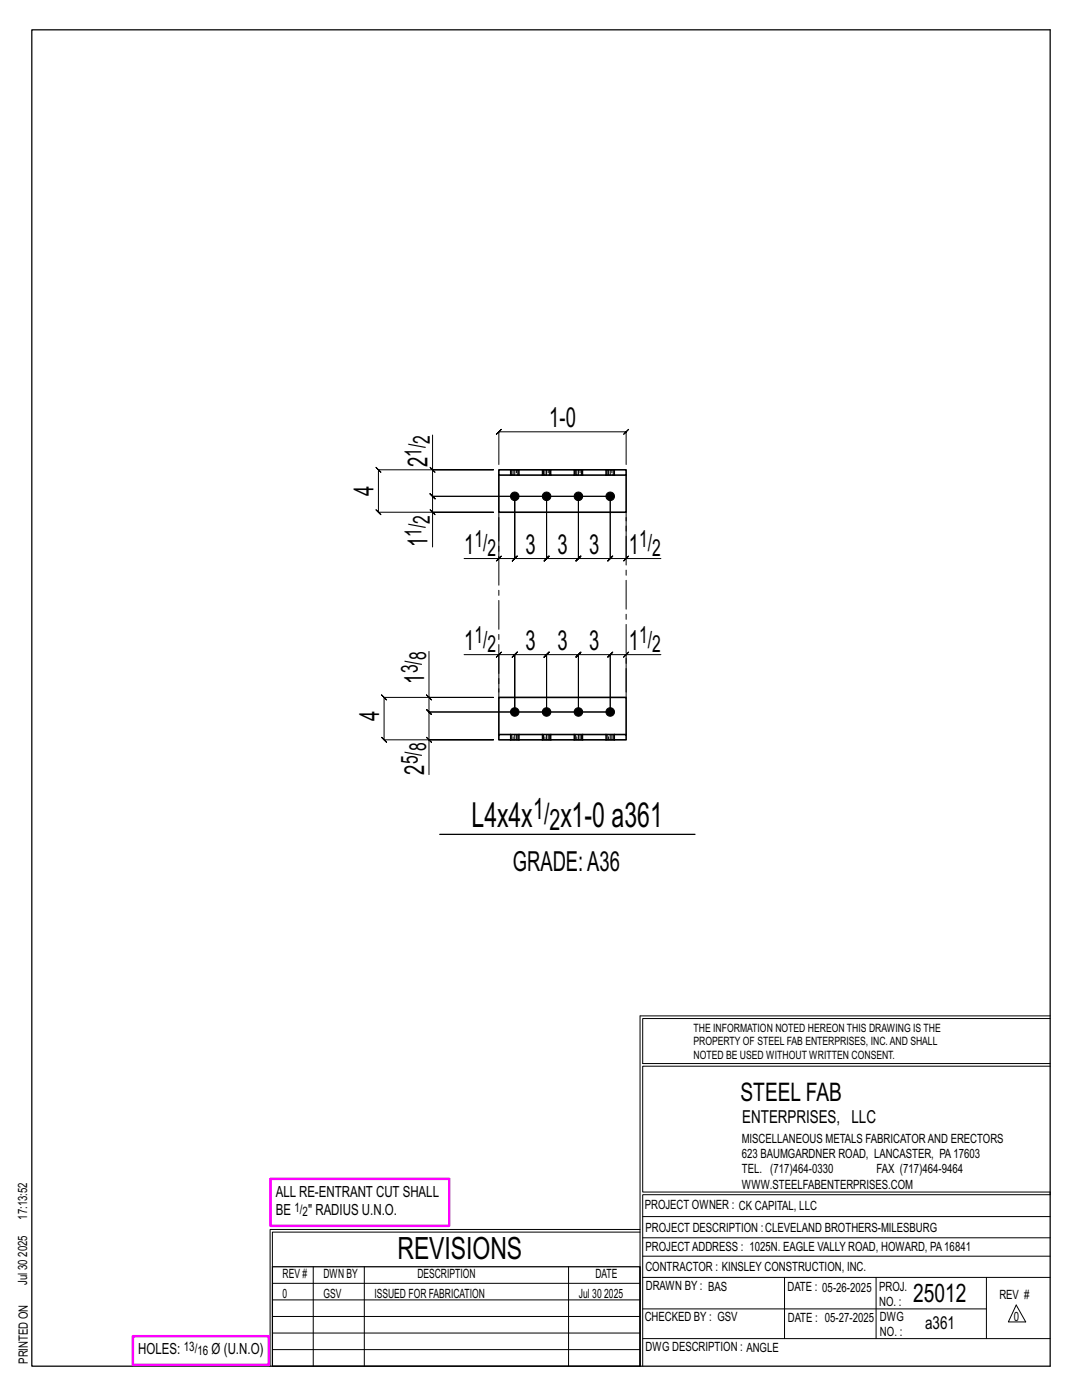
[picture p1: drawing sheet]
<svg xmlns="http://www.w3.org/2000/svg" width="216mm" height="279mm" viewBox="0 0 216 279" stroke-linecap="round" stroke-linejoin="round" font-family="sans-serif">
<g fill="none" stroke="#000" stroke-width=".2">
<path d="M85.8 93.3l1 1zM86.3 86.8v7h12.2h-23l-.5-.5 1 1-.5-.5v8.4l-.5-.5 1 1-.5-.5h23h-12.2v7M86.3 93.8v5.3l-.5-.5 1 1-.5-.5h35.5M99.5 92.7v-6.5l-.5 .5 1-1-.5 .5h25.4l-.5 .5 1-1-.5 .5v6.5M121.8 99.1v12.4l.5-.5-1 1 .5-.5h-6.4l.5-.5-1 1 .5-.5v-12.4v12.4l.5-.5-1 1 .5-.5h-6.3l.5-.5-1 1 .5-.5v-12.4v12.4l.5-.5-1 1 .5-.5h-6.4l.5-.5-1 1 .5-.5v-12.4v12.4l.5-.5-1 1 .5-.5h-3.2M121.8 99.1v12.4l-.5 .5 1-1-.5 .5h3.1M121.8 99.1h-35.5l-.5-.5 1 1-.5-.5v3.1M85.8 101.7l1 1zM99.5 103.3v8.2h-6.9M100 111l-1 1zM124.9 103.3v8.2h7M125.4 111l-1 1z"/>
<path d="M85.1 138.7l1 1zM85.6 130v9.2h12.9h-21.9l-.5-.5 1 1-.5-.5v8.4l-.5-.5 1 1-.5-.5h21.9h-12.9v7M85.6 139.2v2.9l-.5-.5 1 1-.5-.5h36.2M92.6 130.6h6.9v7.5M99 131.1l1-1zM99.5 130.6h3.2l-.5 .5 1-1-.5 .5v11.5v-11.5l-.5 .5 1-1-.5 .5h6.4l-.5 .5 1-1-.5 .5v11.5v-11.5l-.5 .5 1-1-.5 .5h6.3l-.5 .5 1-1-.5 .5v11.5v-11.5l-.5 .5 1-1-.5 .5h6.4l-.5 .5 1-1-.5 .5v11.5M124.4 131.1l1-1zM124.9 130.6h-3.1l.5-.5-1 1 .5-.5v11.5M131.9 130.6h-7v7.5M85.1 147.1l1 1zM121.8 142.1h-36.2l-.5-.5 1 1-.5-.5v5.5M127.7 202.7v70"/>
<path d="M127.7 202.7h81.8M209.5 203.3h-81.3v9h81.3M209.5 212.8h-81.3v25.1h81.3v.5h-81.3v34.3M54.4 259.4h73.3M54.4 256.1h73.3M62.5 252.8v19.9M72.7 252.8v19.9M113.4 252.8v19.9M127.7 245.4h-73.8v27.3M127.7 245.9h-73.3v6.9M128.2 242.8h81.3M128.2 254.9h81.3"/>
<path d="M128.2 250.7h81.3M128.2 247h81.3M156.5 254.9v12.2M174.8 254.9v12.2M196.8 254.9v12.2M54.4 269.3h73.3M54.4 266h73.3M54.4 262.7h73.3M128.2 261.2h68.6M128.2 267.1h81.3M202.8 260.4l1.9 3.4h-3.5z"/>
</g>
<path d="M6.3 6h203.2v266.7h-203.2zM87.7 166.5h51M54.4 252.8h73.3v19.9h-73.3z" fill="none" stroke="#000" stroke-width=".25"/>
<path d="M54 235.3h35.6v9.3h-35.6zM26.5 266.7h27.1v5.7h-27.1z" fill="none" stroke="#f0f" stroke-width=".5"/>
<g fill="#000" stroke="#000" stroke-width=".2">
<circle cx="102.7" cy="99.1" r=".86"/>
<circle cx="109.1" cy="99.1" r=".86"/>
<circle cx="115.4" cy="99.1" r=".86"/>
<circle cx="121.8" cy="99.1" r=".86"/>
<circle cx="102.7" cy="142.1" r=".86"/>
<circle cx="109.1" cy="142.1" r=".86"/>
<circle cx="115.4" cy="142.1" r=".86"/>
<circle cx="121.8" cy="142.1" r=".86"/>
</g>
<g fill="none" stroke="#000" stroke-width=".32">
<path d="M99.5 93.8h25.4v1h-25.4zM99.5 94.8v7.4h25.4v-7.4M101.9 93.7v.1M101.9 94.8h.1M103.6 93.7v.1M103.6 94.8h.1M108.2 93.7v.1M108.2 94.8h.1M109.9 93.7v.1M109.9 94.8h.1M114.6 93.7v.1M114.6 94.8h.1"/>
<path d="M116.3 93.7v.1M116.3 94.8h.1M120.9 93.7v.1M120.9 94.8h.1M122.6 93.7v.1M122.6 94.8h.1M99.5 146.6h25.4v1h-25.4zM99.5 146.6v-7.4h25.4v7.4M101.9 146.6h.1M101.9 147.6v.1M103.6 146.6h.1M103.6 147.6v.1"/>
<path d="M108.2 146.6h.1M108.2 147.6v.1M109.9 146.6h.1M109.9 147.6v.1M114.6 146.6h.1M114.6 147.6v.1M116.3 146.6h.1M116.3 147.6v.1M120.9 146.6h.1M120.9 147.6v.1M122.6 146.6h.1M122.6 147.6v.1"/>
</g>
<g fill="none" stroke="#000" stroke-width=".2" stroke-dasharray="2 1.4">
<path d="M101.9 93.8v1M101.9 93.7h.1M102.1 93.7h-.2v1.1M102.4 93.7h-.3v1.1h-.2M102.7 93.7h.3v1.1h-.3zM102.7 93.7h-.3v1.1h-.3M102.7 94.8h-.3M103 93.7h.3v1.1h-.3M103.3 93.7h.2v1.1h-.2M103.5 93.7h.1M103.6 94.8h-.1M103.6 94.8v-1"/>
<path d="M108.2 93.8v1M108.2 93.7h.1M108.5 93.7h-.2l-.1 1.1M108.7 93.7h-.2v1.1h-.2M109.1 93.7h.3v1.1h-.3zM109.1 93.7h-.4v1.1h-.2M109.1 94.8h-.4M109.4 93.7h.3v1.1h-.3M109.7 93.7h.2v1.1h-.2M109.9 93.7h.1M109.9 94.8h.1M109.9 94.8v-1"/>
<path d="M114.6 93.8v1M114.6 93.7h.1M114.8 93.7h-.2v1.1M115.1 93.7h-.3v1.1h-.2M115.4 93.7h.3v1.1h-.3zM115.4 93.7h-.3v1.1h-.3M115.4 94.8h-.3M115.7 93.7h.3v1.1h-.3M116 93.7h.2v1.1h-.2M116.2 93.7h.1M116.3 94.8h-.1M116.3 94.8v-1"/>
<path d="M120.9 93.8v1M120.9 93.7h.1M121.2 93.7h-.2l-.1 1.1M121.4 93.7h-.2v1.1h-.2M121.8 93.7h.3v1.1h-.3zM121.8 93.7h-.4v1.1h-.2M121.8 94.8h-.4M122.1 93.7h.3v1.1h-.3M122.4 93.7h.2v1.1h-.2M122.6 93.7h.1M122.6 94.8h.1M122.6 94.8v-1"/>
<path d="M101.9 146.6h.1M101.9 146.6v1M101.9 147.7h.1M102.1 147.7h-.2v-1.1h.2M102.4 146.6h.3v1.1h-.3zM102.4 147.7h-.3v-1.1h.3M102.7 147.7h.3v-1.1h.3M102.7 146.6h.3M103 147.7h.3v-1.1h.2M103.3 147.7h.2l.1-1.1M103.6 147.6v-1M103.6 147.7h-.1"/>
<path d="M108.2 146.6h.1M108.2 146.6v1M108.3 147.7h-.1M108.5 147.7h-.2v-1.1h.2M108.7 146.6h.4v1.1h-.4zM108.7 147.7h-.2v-1.1h.2M109.1 147.7h.3v-1.1h.3M109.1 146.6h.3M109.4 147.7h.3v-1.1h.2M109.7 147.7h.2v-1.1M109.9 147.6v-1M109.9 147.7h.1"/>
<path d="M114.6 146.6h.1M114.6 146.6v1M114.6 147.7h.1M114.8 147.7h-.2v-1.1h.2M115.1 146.6h.3v1.1h-.3zM115.1 147.7h-.3v-1.1h.3M115.4 147.7h.3v-1.1h.3M115.4 146.6h.3M115.7 147.7h.3v-1.1h.2M116 147.7h.2l.1-1.1M116.3 147.6v-1M116.3 147.7h-.1"/>
<path d="M120.9 146.6h.1M120.9 146.6v1M121 147.7h-.1M121.2 147.7h-.2v-1.1h.2M121.4 146.6h.4v1.1h-.4zM121.4 147.7h-.2v-1.1h.2M121.8 147.7h.3v-1.1h.3M121.8 146.6h.3M122.1 147.7h.3v-1.1h.2M122.4 147.7h.2v-1.1M122.6 147.6v-1M122.6 147.7h.1"/>
</g>
<path d="M99.5 102.2v37M124.9 139.2v-37" fill="none" stroke="#000" stroke-width=".2" stroke-dasharray="5.8 1 1 1"/>
<g font-size="6.9">
<text x="94.1" y="165.1">L4x4x</text>
<text x="111.8" y="165.1">x1-0 a361</text>
</g>
<text font-size="6.1" x="79.3" y="251.3">REVISIONS</text>
<g font-size="5.9">
<text x="106.4" y="163.5">1/</text>
<text x="109.7" y="165.6">2</text>
</g>
<g font-size="5.5">
<text x="109.6" y="85.2">1-0</text>
<text x="85.3" y="93.2" transform="rotate(-90 85.3 93.2)">2</text>
<text x="74.5" y="99" transform="rotate(-90 74.5 99)">4</text>
<text x="85.3" y="109.2" transform="rotate(-90 85.3 109.2)">1</text>
<text x="92.6" y="110.5">1</text>
<text x="104.9" y="110.5">3</text>
<text x="111.2" y="110.5">3</text>
<text x="117.6" y="110.5">3</text>
<text x="125.5" y="110.5">1</text>
<text x="92.6" y="129.7">1</text>
<text x="104.9" y="129.7">3</text>
<text x="111.2" y="129.7">3</text>
<text x="117.6" y="129.7">3</text>
<text x="125.5" y="129.7">1</text>
<text x="84.6" y="136.4" transform="rotate(-90 84.6 136.4)">1</text>
<text x="75.6" y="143.9" transform="rotate(-90 75.6 143.9)">4</text>
<text x="84.6" y="154.6" transform="rotate(-90 84.6 154.6)">2</text>
<text x="102.4" y="173.8">GRADE:A36</text>
</g>
<g font-size="5.1">
<text x="147.8" y="219.8">STEEL FAB</text>
<text x="182.2" y="259.9">25012</text>
</g>
<g font-size="4.7">
<text x="85.7" y="88.6" transform="rotate(-90 85.7 88.6)">2</text>
<text x="84.1" y="91.2" transform="rotate(-90 84.1 91.2)">1/</text>
<text x="84.1" y="107.1" transform="rotate(-90 84.1 107.1)">1/</text>
<text x="85.7" y="104.5" transform="rotate(-90 85.7 104.5)">2</text>
<text x="94.7" y="109.2">1/</text>
<text x="97.3" y="110.9">2</text>
<text x="127.5" y="109.2">1/</text>
<text x="130.1" y="110.9">2</text>
<text x="85" y="131.8" transform="rotate(-90 85 131.8)">8</text>
<text x="94.7" y="128.4">1/</text>
<text x="97.3" y="130.1">2</text>
<text x="127.5" y="128.4">1/</text>
<text x="130.1" y="130.1">2</text>
<text x="83.4" y="134.4" transform="rotate(-90 83.4 134.4)">3/</text>
<text x="85" y="149.9" transform="rotate(-90 85 149.9)">8</text>
<text x="83.4" y="152.5" transform="rotate(-90 83.4 152.5)">5/</text>
</g>
<g font-size="3.6">
<text x="148.1" y="224.1">ENTERPRISES, LLC</text>
<text x="184.6" y="265.2">a361</text>
</g>
<g font-size="3.1">
<text x="55" y="238.9">ALL RE-ENTRANT CUT SHALL</text>
<text x="55" y="242.5">BE</text>
<text x="61.5" y="242.5">&quot; RADIUS U.N.O.</text>
<text x="27.6" y="270.2">HOLES:</text>
<text x="42.2" y="270.2">Ø (U.N.O)</text>
</g>
<g font-size="2.6">
<text x="58.8" y="241.8">1/</text>
<text x="60.4" y="242.7">2</text>
<text x="36.7" y="269.6">13/</text>
<text x="39.4" y="270.5">16</text>
</g>
<g font-size="2.5">
<text x="148" y="231.2">623 BAUMGARDNER ROAD, LANCASTER, PA17603</text>
<text x="148" y="228.1">MISCELLANEOUS METALS FABRICATORAND ERECTORS</text>
<text x="148" y="237.2">WWW.STEELFABENTERPRISES.COM</text>
<text x="148" y="234.2">TEL. (717)464-0330</text>
<text x="174.9" y="234.2">FAX (717)464-9464</text>
<text x="5.4" y="243.4" transform="rotate(-90 5.4 243.4)">17:13:52</text>
<text x="128.7" y="241.3">PROJECT OWNER : CK CAPITAL, LLC</text>
<text x="128.8" y="246">PROJECT DESCRIPTION :CLEVELAND BROTHERS-MILESBURG</text>
<text x="5.4" y="250.8" transform="rotate(-90 5.4 250.8)">2025</text>
<text x="128.8" y="249.7">PROJECTADDRESS : 1025N. EAGLE VALLY ROAD, HOWARD, PA16841</text>
<text x="5.4" y="256.5" transform="rotate(-90 5.4 256.5)">Jul 30</text>
<text x="56.4" y="255">REV #</text>
<text x="64.5" y="255">DWN BY</text>
<text x="83.3" y="255">DESCRIPTION</text>
<text x="118.8" y="255">DATE</text>
<text x="128.8" y="253.7">CONTRACTOR : KINSLEY CONSTRUCTION, INC.</text>
<text x="128.9" y="257.5">DRAWN BY : BAS</text>
<text x="157.1" y="257.6">DATE : 05-26-2025</text>
<text x="175.4" y="257.7">PROJ.</text>
<text x="56.4" y="259">0</text>
<text x="64.5" y="259">GSV</text>
<text x="74.7" y="259">ISSUED FOR FABRICATION</text>
<text x="115.5" y="259">Jul 30</text>
<text x="120.6" y="259">2025</text>
<text x="128.6" y="263.7">CHECKED BY : GSV</text>
<text x="157.2" y="263.7">DATE : 05-27-2025</text>
<text x="175.4" y="260.7">NO. :</text>
<text x="175.6" y="263.7">DWG</text>
<text x="199.4" y="259.2">REV #</text>
<text x="202.3" y="263.7">0</text>
<text x="128.8" y="269.7">DWG DESCRIPTION : ANGLE</text>
<text x="175.6" y="266.7">NO. :</text>
<text x="5.5" y="272.2" transform="rotate(-90 5.5 272.2)">PRINTED ON</text>
</g>
<g font-size="2.3">
<text x="138.4" y="208.6">PROPERTY OF STEEL FAB ENTERPRISES, INC.AND SHALL</text>
<text x="138.4" y="205.9">THE INFORMATION NOTED HEREON THIS DRAWING IS THE</text>
<text x="138.4" y="211.3">NOTED BE USED WITHOUT WRITTEN CONSENT.</text>
</g>
</svg>
